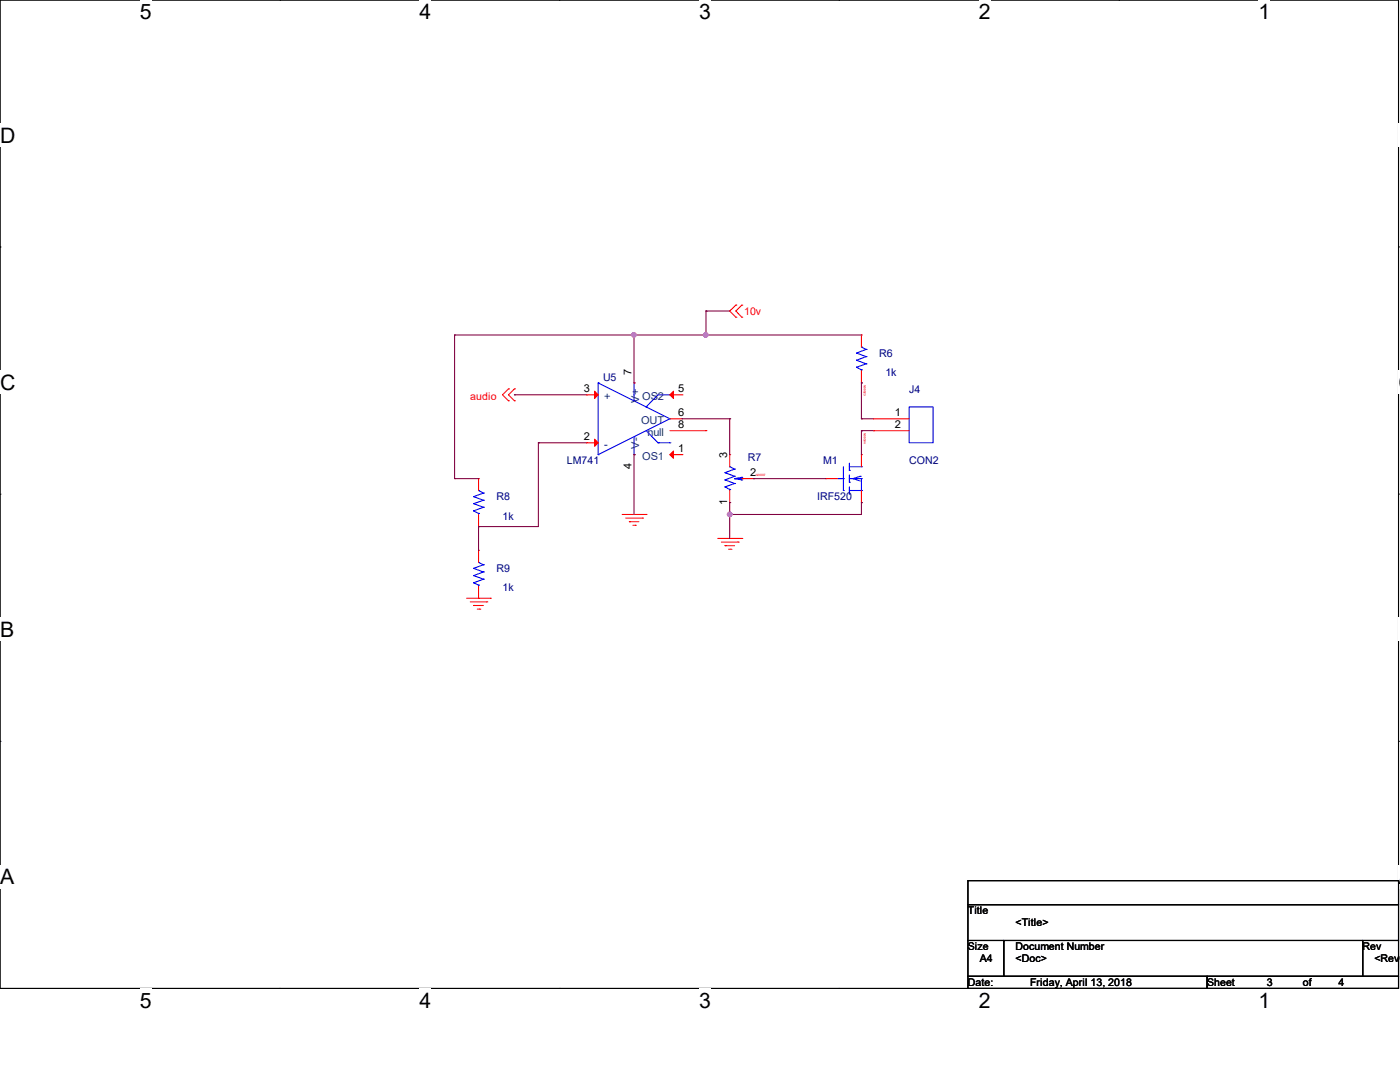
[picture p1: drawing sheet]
<svg xmlns="http://www.w3.org/2000/svg" width="279mm" height="216mm" viewBox="0 0 279 216" stroke-linecap="round" stroke-linejoin="round" font-family="sans-serif">
<path d="M0 0h279.1v197.2h-279.1z" fill="none" stroke="#000" stroke-width=".21"/>
<g fill="#fff">
<path d="M27.9 0h2.4v4.7h-2.4z"/>
<path d="M27.9 197.2h2.4v4.8h-2.4z"/>
</g>
<path d="M55.8 0h.1M55.8 197.2h.1" fill="none" stroke="#000" stroke-width=".21"/>
<g fill="#fff">
<path d="M83.7 0h2.4v4.7h-2.4z"/>
<path d="M83.7 197.2h2.4v4.8h-2.4z"/>
</g>
<path d="M111.6 0h.1M111.6 197.2h.1" fill="none" stroke="#000" stroke-width=".21"/>
<g fill="#fff">
<path d="M139.5 0h2.4v4.7h-2.4z"/>
<path d="M139.5 197.2h2.4v4.8h-2.4z"/>
</g>
<path d="M167.4 0h.1M167.4 197.2h.1" fill="none" stroke="#000" stroke-width=".21"/>
<g fill="#fff">
<path d="M195.3 0h2.4v4.7h-2.4z"/>
<path d="M195.3 197.2h2.4v4.8h-2.4z"/>
</g>
<path d="M223.3 0h.1M223.3 197.2h.1" fill="none" stroke="#000" stroke-width=".21"/>
<g fill="#fff">
<path d="M251.2 0h2.3v4.7h-2.3z"/>
<path d="M251.2 197.2h2.3v4.8h-2.3z"/>
<path d="M0 24.6h3v4.8h-3z"/>
<path d="M279.1 24.6h.3v4.8h-.3z"/>
<path d="M0 73.9h3v4.8h-3z"/>
<path d="M279.1 73.9h.3v4.8h-.3z"/>
</g>
<path d="M0 49.3h.1M279.1 49.3h.1" fill="none" stroke="#000" stroke-width=".21"/>
<g fill="#fff">
<path d="M0 123.2h2.8v4.8h-2.8z"/>
<path d="M279.1 123.2h.3v4.8h-.3z"/>
</g>
<path d="M0 98.6h.1M279.1 98.6h.1" fill="none" stroke="#000" stroke-width=".21"/>
<g fill="#fff">
<path d="M0 172.6h2.8v4.7h-2.8z"/>
<path d="M279 172.6h.4v4.7h-.4z"/>
</g>
<path d="M0 147.9h.1M279.1 147.9h.1M193.2 175.7h85.9v4.8h-85.9zM193.2 180.5h85.9v7.2h-85.9zM193.2 187.7h7.1v7.1h-7.1zM193.2 194.8h47.7v2.4h-47.7zM200.3 187.7h71.6v7.1h-71.6zM240.9 194.8h38.2v2.4h-38.2zM271.9 187.7h7.2v7.1h-7.2z" fill="none" stroke="#000" stroke-width=".21"/>
<g fill="none" stroke="#f00" stroke-width=".21">
<path d="M101.5 77.6h.1M101.5 80h.1M101.5 77.6l-1.2 1.2 1.2 1.2M102.7 77.6h.1M102.7 80h.1M102.7 77.6l-1.2 1.2 1.2 1.2M117 78.8h.1M117 78.8h2.4M126.5 76.4h.1M133.7 78.8h2.4M136.1 78.8h.1M146.9 60.9h.1"/>
<path d="M146.9 63.3h.1M146.9 60.9l-1.3 1.2 1.3 1.2M148 63.3h.1M148 60.9h.1M148 60.9l-1.1 1.2 1.1 1.2M171.9 76.4h.1M171.9 66.8h.1M171.9 66.8v2.5M171.9 74v2.4M95.5 95.5h.1M95.5 95.5v2.4M117 88.3h.1"/>
<path d="M117 88.3h2.4M126.5 90.7h.1M133.7 83.6h2.4M133.7 85.9h7.2M133.7 90.7h2.4M136.1 83.6h.1M136.1 90.7h.1M140.9 85.9h.1M145.6 90.7h.1M145.6 90.7v2.4M145.6 97.9v2.4M148 95.5h2.4"/>
<path d="M150.4 95.5h.1M164.8 95.5h.1M164.8 95.5h2.3M171.9 90.7h.1M171.9 90.7v2.4M171.9 97.9v2.4M174.3 83.6h.1M174.3 85.9h.1M174.3 83.6h7.1M174.3 85.9h7.1M93.1 119.4h4.8M95.5 105.1h.1"/>
<path d="M95.5 119.4h.1M95.5 109.8h.1M95.5 102.7v2.4M95.5 109.8v2.4M95.5 117v2.4M97.9 119.4h.1M124.2 102.7h4.7M124.9 103.4h3.3M125.6 104.1h.1M125.6 104.1h1.9M126.3 104.8h.5M126.8 104.8h.1"/>
<path d="M128.2 103.4h.1M128.9 102.7h.1M143.3 107.4h4.7M144 108.2h3.3M144.7 108.9h.1M144.7 108.9h1.9M145.4 109.6h.5M145.6 100.3h.1M145.9 109.6h.1M147.3 108.2h.1M148 107.4h.1M171.9 100.3h.1"/>
<path d="M93.9 120.1h3.3M94.5 120.8h.1M94.5 120.8h2M95.2 121.5h.6M95.8 121.5h.1M97.2 120.1h.1"/>
</g>
<g fill="none" stroke="#00f" stroke-width=".21">
<path d="M119.4 76.4h.1M119.4 76.4l14.3 7.2M119.4 76.4v14.3M126.5 80h.1M126.5 76.4h.1M126.5 76.4v3.6M133.7 78.8h.1M133.7 78.8h-2.4l-2.4 2.4M170.9 73.3h.1M170.9 71.9h.1M170.9 70.4h.1M170.9 73.3l1 .5"/>
<path d="M170.9 71.9l1.9 .7M170.9 70.4l1.9 .8M171.9 69.3h.1M171.9 73.8h.1M171.9 73.8v.2M171.9 69.3l.9 .4M172.8 72.6h.1M172.8 71.2h.1M172.8 69.7h.1M172.8 72.6l-1.9 .7M172.8 71.2l-1.9 .7M172.8 69.7l-1.9 .7"/>
<path d="M94.5 99.1h.1M94.5 99.1l2 .7M95.5 97.9h.1M95.5 97.9l1 .5M96.5 99.8h.1M96.5 98.4h.1M96.5 99.8l-2 .7M96.5 98.4l-2 .7M119.4 90.7h.1M126.5 87.2h.1M126.5 90.7h.1M126.5 87.2v3.5"/>
<path d="M128.9 81.2h.1M128.9 85.9l2.4 2.4M131.3 88.3h.1M131.3 88.3h2.4M133.7 83.6h.1M133.7 88.3h.1M133.7 83.6l-14.3 7.1M144.7 94.3h.1M144.7 95.8h.1M144.7 97.2h.1M144.7 94.3l1.9 .7M144.7 95.8l1.9 .7"/>
<path d="M144.7 97.2l.9 .5M145.6 93.1h.1M145.6 97.7h.1M145.6 93.1l1 .5M145.6 97.7v.2M146.6 96.5h.1M146.6 95h.1M146.6 93.6h.1M146.6 95.5h.1M146.6 95.5h1.4M146.6 96.5l-1.9 .7M146.6 95l-1.9 .8"/>
<path d="M146.6 93.6l-1.9 .7M146.6 95.5l1.4 .3M148 95.8h.1M148 95.2h.1M148 95.2l-1.4 .3M148 95.2v.6M167.1 95.5h1.2M168.3 97.9h.1M168.3 95.5h.1M168.3 93.1v4.8M169.5 93.9h.1M169.5 96.2h.1"/>
<path d="M169.5 98.6h.1M169.5 97.9h2.4M169.5 93.1h2.4M169.5 95.5h2.4M169.5 92.4v1.5M169.5 94.8v1.4M169.5 97.2v1.4M170.2 95.5h.1M170.2 95.5l1.5 .5M171.7 95h.1M171.7 95l-1.5 .5M171.9 97.9h.1"/>
<path d="M171.9 93.1h.1M171.9 95.5h.1M171.9 95.5v2.4M181.4 81.2h4.8v7.1h-4.8zM94.5 101.9h.1M94.5 100.5h.1M94.5 116.3h.1M94.5 114.9h.1M94.5 113.4h.1M94.5 101.9l1 .5M94.5 100.5l2 .7M94.5 116.3l1 .5"/>
<path d="M94.5 114.9l2 .7M94.5 113.4l2 .7M95.5 102.4h.1M95.5 112.2h.1M95.5 116.8h.1M95.5 102.4v.3M95.5 116.8v.2M95.5 112.2l1 .5M96.5 101.2h.1M96.5 115.6h.1M96.5 114.1h.1M96.5 112.7h.1"/>
<path d="M96.5 101.2l-2 .7M96.5 115.6l-2 .7M96.5 114.1l-2 .8M96.5 112.7l-2 .7"/>
</g>
<g fill="#f00" stroke="#f00" stroke-width=".21">
<path d="M118.7 78.1l.7 .7-.7 .7z"/>
<path d="M118.7 87.6l.7 .7-.7 .8z"/>
<path d="M133.7 90.7l.7-.7v1.4z"/>
<path d="M133.7 78.8l.7-.7v1.4z"/>
</g>
<g fill="none" stroke="#800040" stroke-width=".21">
<path d="M90.7 66.8h.1M90.7 66.8v28.7M90.7 66.8h81.2M102.7 78.8h.1M102.7 78.8h14.3M126.5 66.8h.1M126.5 66.8v9.6M140.9 62.1h.1M140.9 66.8h.1M140.9 62.1v4.7M140.9 62.1h4.7M171.9 76.4h.1"/>
<path d="M171.9 76.4v7.2M90.7 95.5h.1M90.7 95.5h4.8M107.4 88.3h.1M107.4 88.3v16.8h-11.9M107.4 88.3h9.6M126.5 90.7h.1M126.5 90.7v12M136.1 83.6h9.5M145.6 83.6h.1M145.6 83.6v7.1M150.4 95.5h.1"/>
<path d="M150.4 95.5h14.4M171.9 85.9h.1M171.9 83.6h.1M171.9 85.9v4.8M171.9 85.9h2.4M171.9 83.6h2.4M95.5 105.1h.1M95.5 105.1v4.7M145.6 100.3h.1M145.6 102.7h.1M145.6 100.3v7.1M171.9 100.3h.1"/>
<path d="M171.9 100.3v2.4h-26.3"/>
</g>
<g fill="#f0f" stroke="#f0f" stroke-width=".21">
<circle cx="145.6" cy="102.6" r=".46"/>
<circle cx="126.5" cy="66.8" r=".44"/>
<circle cx="140.9" cy="66.8" r=".46"/>
</g>
<g font-size="4.2">
<text x="27.9" y="3.8">5</text>
<text x="83.7" y="3.8">4</text>
<text x="139.5" y="3.8">3</text>
<text x="195.3" y="3.8">2</text>
<text x="251.2" y="3.8">1</text>
<text x="0" y="28.4">D</text>
<text x="0" y="77.7">C</text>
<text x="279.1" y="77.7">C</text>
<text x="0" y="127">B</text>
<text x="0" y="176.4">A</text>
<text x="279.1" y="176.4">A</text>
<text x="27.9" y="201">5</text>
<text x="83.7" y="201">4</text>
<text x="139.5" y="201">3</text>
<text x="195.3" y="201">2</text>
<text x="251.2" y="201">1</text>
</g>
<g font-size="2.2">
<text x="126" y="74.8" transform="rotate(-90 126 74.8)">7</text>
<text x="116.5" y="78.3">3</text>
<text x="135.3" y="83.1">6</text>
<text x="135.3" y="78.3">5</text>
<text x="178.6" y="83.1">1</text>
<text x="116.5" y="87.8">2</text>
<text x="135.3" y="85.4">8</text>
<text x="178.6" y="85.4">2</text>
<text x="126" y="93.6" transform="rotate(-90 126 93.6)">4</text>
<text x="135.3" y="90.2">1</text>
<text x="145.1" y="91.5" transform="rotate(-90 145.1 91.5)">3</text>
<text x="149.7" y="95">2</text>
<text x="145.1" y="100.8" transform="rotate(-90 145.1 100.8)">1</text>
</g>
<g font-size="2.2" fill="#004080">
<text x="120.6" y="79.8">+</text>
<text x="127.5" y="80.3" transform="rotate(-90 127.5 80.3)">V+</text>
<text x="128.2" y="79.8">OS2</text>
<text x="120.6" y="89.4">-</text>
<text x="127.5" y="89.5" transform="rotate(-90 127.5 89.5)">V-</text>
<text x="127.9" y="84.6">OUT</text>
<text x="129.2" y="87">null</text>
<text x="128.2" y="91.7">OS1</text>
</g>
<g font-size="2.1" fill="#f00">
<text x="148.5" y="62.8">10v</text>
<text x="93.9" y="79.8">audio</text>
</g>
<g font-size="2.1" fill="#000080">
<text x="175.5" y="71.2">R6</text>
<text x="120.4" y="75.9">U5</text>
<text x="176.7" y="75">1k</text>
<text x="181.4" y="78.4">J4</text>
<text x="113.2" y="92.7">LM741</text>
<text x="149.2" y="91.9">R7</text>
<text x="164.3" y="92.7">M1</text>
<text x="181.4" y="92.7">CON2</text>
<text x="99.1" y="99.8">R8</text>
<text x="163.1" y="99.8">IRF520</text>
<text x="100.3" y="103.7">1k</text>
<text x="99.1" y="114.2">R9</text>
<text x="100.3" y="118">1k</text>
</g>
<g font-size="2.1">
<text x="193.2" y="182.5">Title</text>
<text x="202.7" y="184.8">&lt;Title&gt;</text>
<text x="193.2" y="189.6">Size</text>
<text x="195.5" y="192">A4</text>
<text x="202.7" y="189.6">Document Number</text>
<text x="202.7" y="192">&lt;Doc&gt;</text>
<text x="271.9" y="189.6">Rev</text>
<text x="274.3" y="192">&lt;RevC</text>
<text x="193.2" y="196.8">Date:</text>
<text x="205.6" y="196.8">Friday, April 13, 2018</text>
<text x="240.9" y="196.8">Sheet</text>
<text x="252.9" y="196.8">3</text>
<text x="260" y="196.8">of</text>
<text x="267.2" y="196.8">4</text>
</g>
<g font-size=".6" fill="#f00">
<text x="172.4" y="76.9" transform="rotate(90 172.4 76.9)">N00623</text>
<text x="172.4" y="86.4" transform="rotate(90 172.4 86.4)">N00594</text>
<text x="150.9" y="95">N00567</text>
</g>
</svg>
